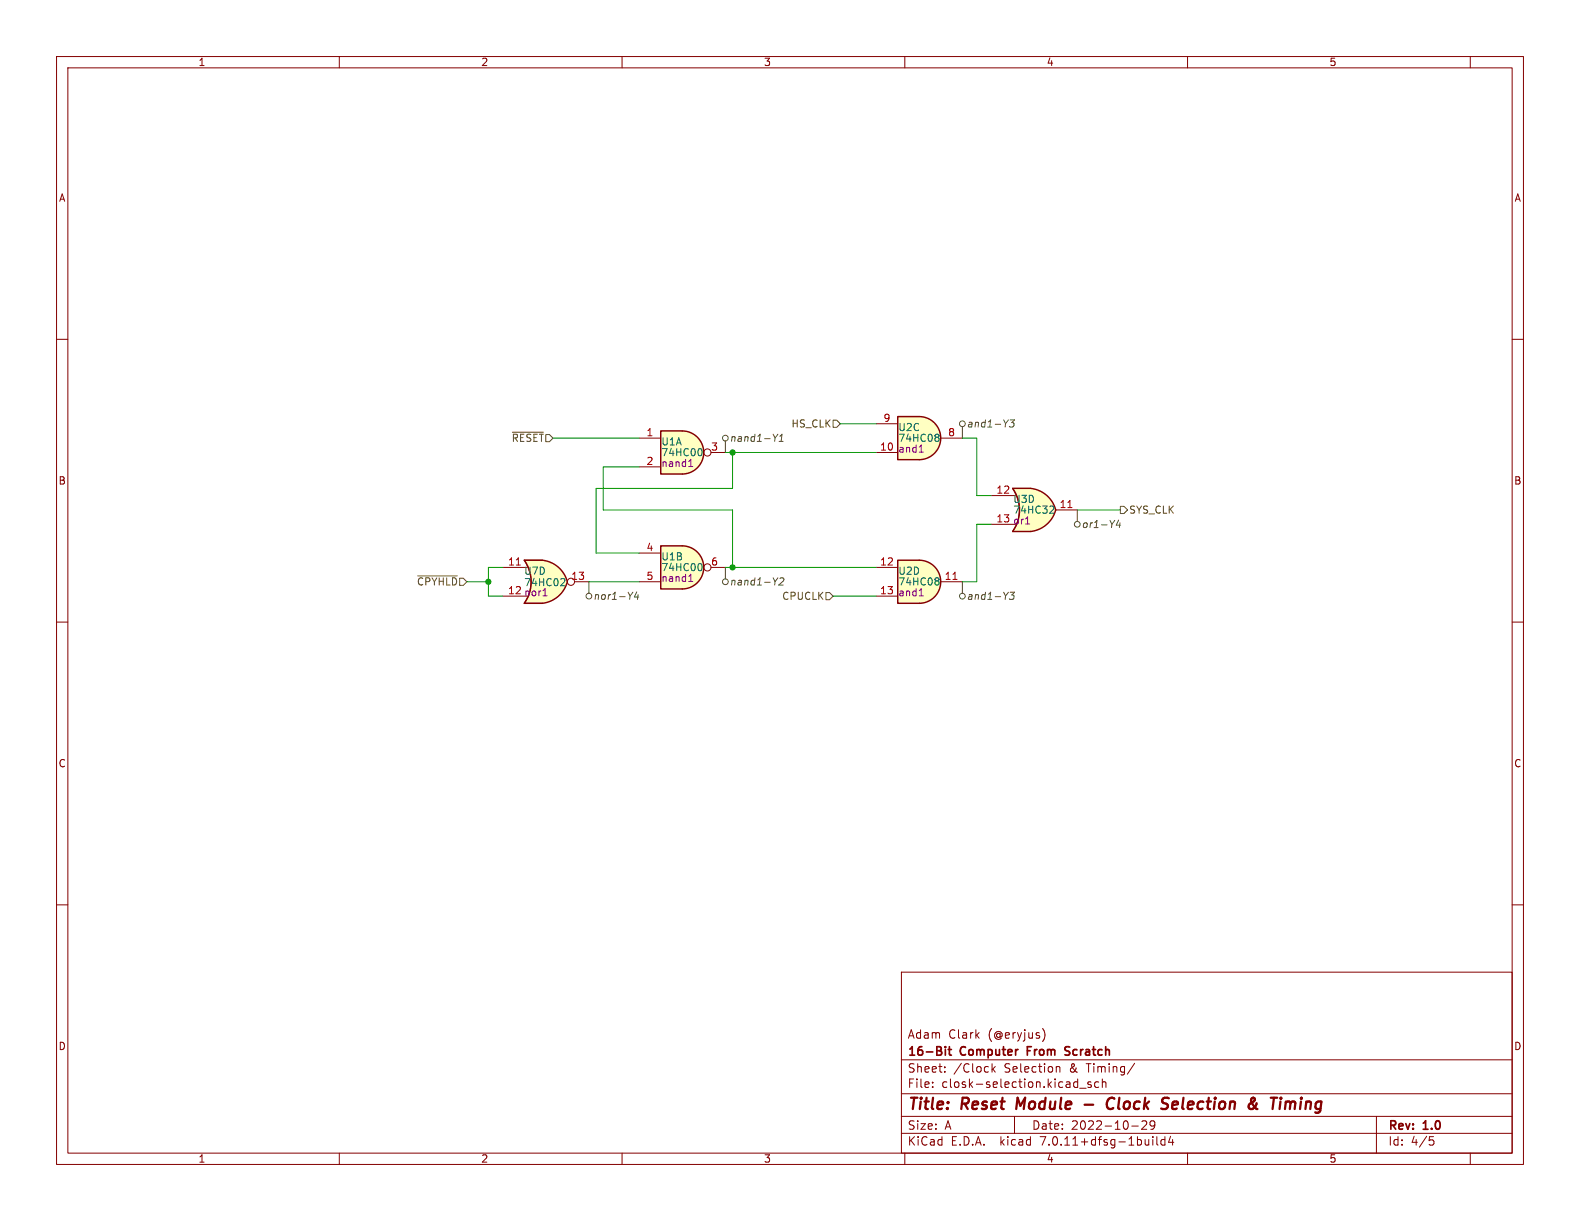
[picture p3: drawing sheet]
<svg xmlns="http://www.w3.org/2000/svg" width="279mm" height="216mm" viewBox="0 0 279 216" stroke-linecap="round" stroke-linejoin="round" font-family="sans-serif">
<g fill="none" stroke="#840000" stroke-width=".18">
<path d="M10 10h259.4v195.9h-259.4zM12 12h255.4v191.9h-255.4zM60 10v2M110 10v2M160 10v2M210 10v2M260 10v2M10 60h2M267.4 60h2M10 110h2M267.4 110h2M10 160h2"/>
<path d="M267.4 160h2M159.4 171.9h108v32h-108zM159.4 197.4h108M159.4 193.4h108M159.4 187.4h108M164.9 192.1v.2M164.9 191.4v.1M167.1 189.4v.2M167.1 188.7v.1M175.4 188.1v1.5M175.6 189l.4 .6M176 188.6l-.6 .6"/>
<path d="M179.4 197.4v3M184.4 181.9a1.76 1.76 0 0 1 0 2.2M186.8 188.7l.2-.1 .4 .1v.9M190.9 192.4h1.2M192.9 191.4l-.3-.1-.2 .2v.2l.5 .2v.3h-.5M194.3 191.4l-.4-.1-.3 .3v.4l.1 .2h.6M194.9 191.4l.2-.1 .4 .1 .1 .9M194.9 190.8v1.5M200.1 199.1h1.2M200.6 188l-1.2 1.9M201.9 198.3l.6-.1 .2 .1 .1 .3-.9 1.1h.9M204.2 198.8l-.3 .3h-.3l-.2-.3 .1-.5 .4-.1 .2 .1a.99 .99 0 0 1-.3 1.4h-.3"/>
<path d="M243.4 197.4v6.5M60 203.9v2M110 203.9v2M159.4 200.4h108M160 203.9v2M203.9 201v.1M203.9 201.5v1M204.6 201v1.3l.2 .2M206 201v1.5M206 201.6l-.4-.1-.3 .3v.4l.1 .2h.6M207 200.9l-.4 1.1h1M207.4 201.5v1"/>
<path d="M210 203.9v2M252.8 201h.7M252.9 201.6h.4l.3 .2-.2 .6-.5 .1M260 203.9v2"/>
</g>
<path d="M179.9 194.1l-.2 2M191.8 195.3h1.5M197.1 194.3a.88 .88 0 0 0-1 0 .88 .88 0 0 0-.4 .9 .69 .69 0 0 0 .3 .8 .69 .69 0 0 0 .9-.1M208.1 194.8l-.6 .1-.2 .9 .2 .3 .6-.1M208.3 195.2l-1 .2M222.1 196l.3 .1M222.2 195.1l-.1 .4M227.7 194.8l.4 .1 .1 .2M228.2 195.1a.5 .5 0 0 1 .8-.2l-.1 1.2M228.2 195.1l-.1 1" fill="none" stroke="#840000" stroke-width=".4"/>
<path d="M167.2 185.1v.1M167.2 185.6v1M167.7 185.6h.5M167.9 185.1v1.3l.3 .2M181.7 185.8h.5M182.4 185.1h-.7v1.5M188.3 186.5h.7M189.2 185.1h-.6l-.3 .3 .2 .3 .5 .2" fill="none" stroke="#840000" stroke-width=".3"/>
<path d="M181.7 88.8l5 1.4a5.2 5.2 0 0 1-4.4 3.8z" fill="#ffffc2" stroke="#ffffc2" stroke-width=".18"/>
<path d="M179.1 94h3.1M179.1 86.4h3.1" fill="none" stroke="#ffffc2" stroke-width=".18"/>
<path d="M179.1 86.4h3.1v7.6h-3.1a6.7 6.7 0 0 0 0-7.6z" fill="#ffffc2"/>
<g fill="#ffffc2" stroke="#ffffc2" stroke-width=".18">
<path d="M182.3 86.4a5.1 5.1 0 0 1 4.4 3.8l-5 1.3z"/>
<path d="M120.6 76.2a3.8 3.8 0 0 1 3.8 3.8 3.8 3.8 0 0 1-3.8 3.8z"/>
</g>
<path d="M182.2 86.4h-3.1a6.6 6.6 0 0 1 0 7.6h3.1M182.3 86.4a5.1 5.1 0 0 1 4.4 3.8 5.2 5.2 0 0 1-4.4 3.8" fill="none" stroke="#840000" stroke-width=".25"/>
<path d="M175.3 87.6h4.3M175.3 92.7h4.3M182.2 86.4h-3.1a6.6 6.6 0 0 1 0 7.6h3.1M186.7 90.2h3.8" fill="none" stroke="#840000" stroke-width=".18"/>
<path d="M188.8 89.8h.8" fill="none" stroke="#a90000" stroke-width=".18"/>
<path d="M185.8 89.5h.5l.1 .3-.8 .9h.8" fill="none" stroke="#006464" stroke-width=".18"/>
<path d="M181.4 92.7h.7" fill="none" stroke="#840084" stroke-width=".18"/>
<path d="M116.8 76.2h3.8v7.6h-3.8z" fill="#ffffc2"/>
<path d="M116.8 76.2h3.8a3.8 3.8 0 0 1 3.8 3.8 3.8 3.8 0 0 1-3.8 3.8h-3.8z" fill="none" stroke="#840000" stroke-width=".25"/>
<g fill="none" stroke="#840000" stroke-width=".18">
<path d="M113 77.5h3.8M113 82.6h3.8M125.7 80h2.6"/>
<circle cx="125.1" cy="80" r=".63"/>
</g>
<path d="M123.8 79.3a.79 .79 0 0 1 0 1.3" fill="none" stroke="#006464" stroke-width=".18"/>
<path d="M121.8 82.5h.7M122.2 81.2v1.3" fill="none" stroke="#840084" stroke-width=".18"/>
<path d="M120.6 96.5a3.8 3.8 0 0 1 3.8 3.8 3.8 3.8 0 0 1-3.8 3.8z" fill="#ffffc2" stroke="#ffffc2" stroke-width=".18"/>
<path d="M116.8 96.5h3.8v7.6h-3.8z" fill="#ffffc2"/>
<path d="M116.8 96.5h3.8a3.8 3.8 0 0 1 3.8 3.8 3.8 3.8 0 0 1-3.8 3.8h-3.8z" fill="none" stroke="#840000" stroke-width=".25"/>
<g fill="none" stroke="#840000" stroke-width=".18">
<path d="M113 97.8h3.8M113 102.9h3.8M125.7 100.3h2.6"/>
<circle cx="125.1" cy="100.3" r=".63"/>
</g>
<path d="M123.8 99.6a.79 .79 0 0 1 0 1.3" fill="none" stroke="#006464" stroke-width=".18"/>
<path d="M121.8 102.8h.7M122.2 101.5v1.3" fill="none" stroke="#840084" stroke-width=".18"/>
<path d="M95.3 101.5l5 1.4a5.2 5.2 0 0 1-4.4 3.8z" fill="#ffffc2" stroke="#ffffc2" stroke-width=".18"/>
<path d="M92.7 99.1h3.2M92.7 106.7h3.2" fill="none" stroke="#ffffc2" stroke-width=".18"/>
<path d="M92.7 99.1h3.2v7.6h-3.2a6.7 6.7 0 0 0 0-7.6z" fill="#ffffc2"/>
<g fill="#ffffc2" stroke="#ffffc2" stroke-width=".18">
<path d="M95.9 99.1a5.1 5.1 0 0 1 4.4 3.8l-4.9 1.3z"/>
<path d="M162.6 99.1a3.8 3.8 0 0 1 3.8 3.8 3.8 3.8 0 0 1-3.8 3.8z"/>
</g>
<path d="M92.7 99.1h3.2a5.1 5.1 0 0 1 4.4 3.8 5.2 5.2 0 0 1-4.4 3.8h-3.2a6.6 6.6 0 0 0 0-7.6z" fill="none" stroke="#840000" stroke-width=".25"/>
<g fill="none" stroke="#840000" stroke-width=".18">
<path d="M95.9 99.1h-3.2a6.6 6.6 0 0 1 0 7.6h3.2M88.9 100.3h4.3M88.9 105.4h4.3M101.6 102.9h2.5"/>
<circle cx="101" cy="102.9" r=".63"/>
</g>
<path d="M91.3 99.9h.7" fill="none" stroke="#a90000" stroke-width=".18"/>
<path d="M99.3 102.3l.5 .1 .1 .3-.8 .9h.8" fill="none" stroke="#006464" stroke-width=".18"/>
<path d="M96 105.4h.7" fill="none" stroke="#840084" stroke-width=".18"/>
<path d="M158.7 99.1h3.9v7.6h-3.9z" fill="#ffffc2"/>
<path d="M158.7 99.1h3.9a3.8 3.8 0 0 1 3.8 3.8 3.8 3.8 0 0 1-3.8 3.8h-3.9z" fill="none" stroke="#840000" stroke-width=".25"/>
<path d="M154.9 100.3h3.8M154.9 105.4h3.8M166.4 102.9h3.8" fill="none" stroke="#840000" stroke-width=".18"/>
<path d="M168.5 102.5h.7" fill="none" stroke="#a90000" stroke-width=".18"/>
<path d="M165.6 102.2h.2l.3 .2-.3 .3M165.6 102.7h.2M165.8 102.7l.3 .3v.2l-.2 .2h-.3" fill="none" stroke="#006464" stroke-width=".18"/>
<path d="M162.6 105.4h.7" fill="none" stroke="#840084" stroke-width=".18"/>
<path d="M162.6 73.7a3.8 3.8 0 0 1 3.8 3.8 3.8 3.8 0 0 1-3.8 3.8z" fill="#ffffc2" stroke="#ffffc2" stroke-width=".18"/>
<path d="M158.7 73.7h3.9v7.6h-3.9z" fill="#ffffc2"/>
<path d="M158.7 73.7h3.9a3.8 3.8 0 0 1 3.8 3.8 3.8 3.8 0 0 1-3.8 3.8h-3.9z" fill="none" stroke="#840000" stroke-width=".25"/>
<path d="M154.9 74.9h3.8M166.4 77.5h3.8M154.9 80h3.8" fill="none" stroke="#840000" stroke-width=".18"/>
<path d="M165.6 76.8h.2l.3 .2-.3 .3M165.6 77.3h.2M165.8 77.3l.3 .3v.2l-.2 .2h-.3" fill="none" stroke="#006464" stroke-width=".18"/>
<path d="M162.6 80h.7" fill="none" stroke="#840084" stroke-width=".18"/>
<g fill="none" stroke="#484848" stroke-width=".18">
<path d="M128.3 78v2M137.6 76.8l-.5 .6M137.8 78h.7M137.9 77.1l.4-.3-.2 1.2M170.2 75.4v2.1M178.3 74.2l-.5 .7M178.6 74.2h.8l-.5 .5 .4 .1-.1 .6-.2 .1-.5-.1M190.5 90.2v2M197.8 92l-.4 .9h.8M198 92.4l-.1 .9M104.1 102.9v2M111.9 104.7l-.5 .7"/>
<path d="M112.6 104.7l-.4 .9h.8M112.8 105.1l-.1 .9M128.3 100.3v2.1M137.6 102.2l-.5 .6M137.9 102.3l.5-.1 .2 .1v.2l-.9 .9h.8M170.2 102.9v2M178.3 104.7l-.5 .7M178.6 104.7h.8l-.5 .5 .4 .1-.1 .6-.2 .1-.5-.1"/>
<circle cx="128.3" cy="77.5" r=".51"/>
<circle cx="170.2" cy="74.9" r=".51"/>
<circle cx="190.5" cy="92.7" r=".51"/>
<circle cx="104.1" cy="105.4" r=".51"/>
<circle cx="128.3" cy="102.9" r=".51"/>
<circle cx="170.2" cy="105.4" r=".51"/>
</g>
<path d="M90.6 76.4h5.5M147.3 74.3h.7l.6 .6-.6 .7h-.7zM198.1 89.5h.7l.6 .7-.6 .6h-.7zM73.9 101.8h7M146 104.8h.7l.6 .6-.6 .6h-.7z" fill="none" stroke="#725600" stroke-width=".18"/>
<g fill="none" stroke="#009600" stroke-width=".18">
<path d="M97.8 77.5h15.2M148.6 74.9h6.3M170.2 77.5h2.5v10.1h2.6M113 82.6h-6.3v7.6h22.8v10.1M128.3 80h26.6M129.5 80v6.4h-24.1v11.4h7.6M175.3 92.7h-2.6v10.2h-2.5M190.5 90.2h7.6M82.5 102.9h3.9M88.9 100.3h-2.5v5.1h2.5M104.1 102.9h8.9M128.3 100.3h26.6"/>
<path d="M147.3 105.4h7.6"/>
</g>
<g fill="#009600" stroke="#009600" stroke-width=".18">
<circle cx="86.4" cy="102.9" r=".46"/>
<circle cx="129.5" cy="100.3" r=".46"/>
<circle cx="129.5" cy="80" r=".46"/>
</g>
<g font-size="2.8" fill="#840000">
<text x="160.4" y="196.8">Title:</text>
<text x="170.1" y="196.8">Reset</text>
<text x="180.6" y="196.8">Module</text>
<text x="198.2" y="196.8">Clock</text>
<text x="208.7" y="196.8">Selection</text>
<text x="224.8" y="196.8">&amp;</text>
<text x="229.6" y="196.8">Timing</text>
</g>
<g font-size="2.1" fill="#840000">
<text x="160.4" y="183.9">Adam</text>
<text x="167.7" y="183.9">Clark</text>
<text x="174.8" y="183.9">(@eryjus)</text>
<text x="160.4" y="189.9">Sheet:</text>
<text x="160.4" y="187.1">16-Bit</text>
<text x="168.6" y="189.9">/Clock</text>
<text x="169.9" y="187.1">Computer</text>
<text x="177.6" y="189.9">Selection</text>
<text x="182.3" y="187.1">From</text>
<text x="189.3" y="189.9">&amp;</text>
<text x="189.6" y="187.1">Scratch</text>
<text x="192.5" y="189.9">Timing/</text>
<text x="160.4" y="192.6">File:</text>
<text x="166.5" y="192.6">closk-selection.kicad_sch</text>
<text x="160.4" y="202.8">KiCad</text>
<text x="160.4" y="200">Size:</text>
<text x="167.1" y="200">A</text>
<text x="168.1" y="202.8">E.D.A.</text>
<text x="177" y="202.8">kicad</text>
<text x="182.4" y="200">Date:</text>
<text x="184.2" y="202.8">7.0.11+dfsg-1build4</text>
<text x="189.4" y="200">2022-10-29</text>
<text x="245.4" y="200.2">Rev:</text>
<text x="245.4" y="202.8">Id:</text>
<text x="249.5" y="202.8">4/5</text>
<text x="251.8" y="200.2">1.0</text>
</g>
<g font-size="1.8" fill="#840000">
<text x="35" y="11.9">1</text>
<text x="85" y="11.9">2</text>
<text x="135" y="11.9">3</text>
<text x="185" y="11.9">4</text>
<text x="235" y="11.9">5</text>
<text x="10.3" y="35.9">A</text>
<text x="267.7" y="35.9">A</text>
<text x="10.3" y="85.9">B</text>
<text x="267.7" y="85.9">B</text>
<text x="10.3" y="135.9">C</text>
<text x="267.7" y="135.9">C</text>
<text x="10.3" y="185.9">D</text>
<text x="267.7" y="185.9">D</text>
<text x="35" y="205.8">1</text>
<text x="85" y="205.8">2</text>
<text x="135" y="205.8">3</text>
<text x="185" y="205.8">4</text>
<text x="235" y="205.8">5</text>
</g>
<g font-size="1.8" fill="#a90000">
<text x="114.2" y="77.2">1</text>
<text x="156.1" y="74.7">9</text>
<text x="167.6" y="77.2">8</text>
<text x="114.2" y="82.3">2</text>
<text x="125.7" y="79.8">3</text>
<text x="155.5" y="79.8">10</text>
<text x="176.1" y="87.4">12</text>
<text x="187.3" y="89.9">11</text>
<text x="176.1" y="92.5">13</text>
<text x="89.7" y="100.1">11</text>
<text x="114.2" y="97.5">4</text>
<text x="125.7" y="100.1">6</text>
<text x="155.5" y="100.1">12</text>
<text x="89.7" y="105.2">12</text>
<text x="100.9" y="102.6">13</text>
<text x="114.2" y="102.6">5</text>
<text x="155.5" y="105.2">13</text>
<text x="167" y="102.6">11</text>
</g>
<g font-size="1.8" fill="#725600">
<text x="139.9" y="75.8">HS_CLK</text>
<text x="90.4" y="78.3">~{RESET}</text>
<text x="199.6" y="91">SYS_CLK</text>
<text x="73.6" y="103.7">~{CPYHLD}</text>
<text x="138.2" y="106.3">CPUCLK</text>
</g>
<g font-size="1.8" fill="#006464">
<text x="158.8" y="76.4">U2C</text>
<text x="116.8" y="79">U1A</text>
<text x="158.8" y="78.3">74HC08</text>
<text x="179.1" y="89.1">U3D</text>
<text x="179.1" y="91">74HC32</text>
<text x="92.6" y="101.8">U7D</text>
<text x="116.8" y="99.3">U1B</text>
<text x="158.8" y="101.8">U2D</text>
<text x="92.6" y="103.9">74HC02</text>
<text x="158.8" y="103.7">74HC08</text>
</g>
<g font-size="1.8" fill="#484848">
<text x="170.9" y="75.8">and1-Y3</text>
<text x="129" y="78.3">nand1-Y1</text>
<text x="191.2" y="93.6">or1-Y4</text>
<text x="104.8" y="106.3">nor1-Y4</text>
<text x="129" y="103.7">nand1-Y2</text>
<text x="170.9" y="106.3">and1-Y3</text>
</g>
<g font-size="1.8" fill="#840084">
<text x="116.8" y="80.9">74HC00</text>
<text x="116.8" y="82.8">nand1</text>
<text x="158.8" y="80.2">and1</text>
<text x="179.1" y="92.9">or1</text>
<text x="116.8" y="101.2">74HC00</text>
<text x="92.6" y="105.6">nor1</text>
<text x="116.8" y="103.1">nand1</text>
<text x="158.8" y="105.6">and1</text>
</g>
</svg>
